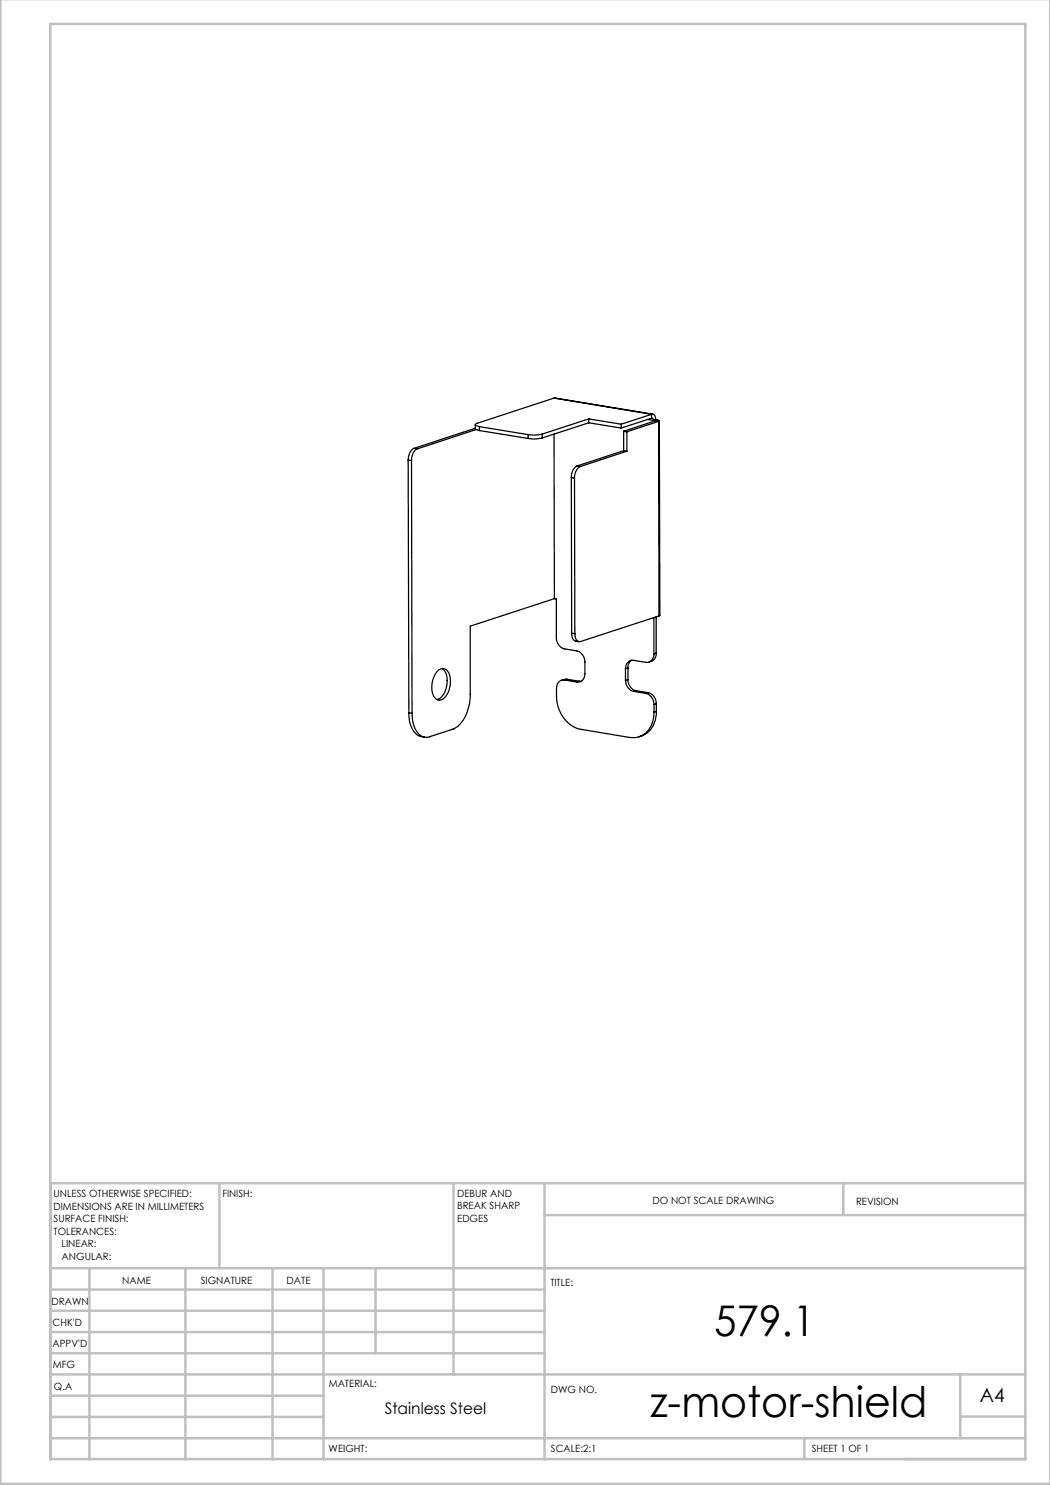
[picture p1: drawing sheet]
<svg xmlns="http://www.w3.org/2000/svg" width="210mm" height="297mm" viewBox="0 0 210 297" stroke-linecap="round" stroke-linejoin="round" font-family="sans-serif">
<g fill="none" stroke="#c0c0c0" stroke-width=".5">
<path d="M.1 -.1v296.9h209.9v-296.9M10.1 4.8h195v287h-195zM43.9 236.6v17M90.7 236.6v38.3M108.9 236.6v55.3M168.7 236.6v6.3M205.1 236.6h-195v55.3M10.1 253.6h195M10.1 257.9h98.8M17.9 253.6v38.3M37.1 253.6v38.3M54.5 253.6v38.3"/>
<path d="M64.7 253.6v38.3M75.1 253.6v17M108.9 243h96.2M10.1 270.6h98.8M10.1 266.4h98.8M10.1 262.1h98.8M10.1 279.1h54.6M10.1 274.9h195M192.1 274.8v12.7M10.1 287.7h195M10.1 283.4h54.6M160.9 287.5v4.3"/>
<path d="M192.1 283.3h13"/>
</g>
<g fill="none" stroke="#000" stroke-width=".25">
<path d="M110.8 79.6l-15.7 5.2v.3l.8 .2M110.8 79.6l19.8 3.2M110.8 79.6l19.5 3.3M81.6 92l.7 .1M81.6 92l.2 50.6M82.3 92.1l.1 50.6M82.8 89.7a2.47 2.47 0 0 0-1.2 2.3M82.8 89.7l.7 .1M83.5 89.8a2.31 2.31 0 0 0-1.2 2.3M95 84.9l.1 .9 .8 .3M95 85.7l-12.2 4M95.2 85.9l-11.7 3.9"/>
<path d="M95.9 85.3l9.7 1.6M95.9 85.3v.8M95.9 86.1l9.7 1.6M105.6 86.9v.8M108.4 86.8l-1.4 .2-1.4-.1M108.4 87.6l-1.4 .2-1.4-.1M108.4 86.8v.8M110.8 86.8l.1 32.9M114.3 95.5l.6 .1M114.3 95.5v31.1M114.9 95.6l.1 31.1M115.4 93.2a2.38 2.38 0 0 0-1.1 2.3"/>
<path d="M115.4 93.2l.7 .1M116.1 93.3a2.47 2.47 0 0 0-1.2 2.3M117.8 83.8l6.4 1M117.8 83.8l-9.4 3M117.8 83.8v.8M117.8 84.6l-9.4 3M117.8 84.6l6.4 1M124.2 84.8v.8M124.7 90.1l.7 .1M124.7 90.1l-9.3 3.1M124.7 86.3l.7 .1M124.7 86.3v3.8"/>
<path d="M125.4 90.2l-9.3 3.1M125.4 86.4v3.8M129.5 83.9l1.6 .3M130.3 82.9a.81 .81 0 0 1 .8 1.1M130.3 83.6a.34 .34 0 0 1 .4 .5M130.3 82.9l-6.1 1.9M130.3 82.9v.7M130.3 83.6l-6.1 2M130.7 84.1h.1M131.1 84.2l.6 .1M131.1 84.2l-6.4 2.1M131.1 84h.1"/>
<path d="M131.1 84l-.4 .1M131.1 84h.5M131.6 84l.3 .1-.2 .2M131.6 84l-.5 .2M131.7 84.3l-6.3 2.1M131.7 84.3l.1 38.9M131.9 84.2l.1 38.9-.2 .1M110.9 119.7l-16.8 5.5v13.6a8.3 8.3 0 0 1-2.8 6.6l-.7 .4-4.7 1.6a2.5 2.5 0 0 1-3-2l-.4-1.5-.1-1.2M110.9 119.7l.4 .1v7.8a2.27 2.27 0 0 0 1.6 2.2l2.5 .4a2.26 2.26 0 0 1 1.6 2.2v2.3a1.52 1.52 0 0 1-1.6 1.7M87.5 134.2a1.36 1.36 0 0 1 1.5-.4 1.36 1.36 0 0 1 .9 1.2 4.4 4.4 0 0 1-1.6 4.9 1.44 1.44 0 0 1-1.8-1.4 5.1 5.1 0 0 1 1-4.3zM88.4 133.7a3.8 3.8 0 0 1 .6 4.6l-.8 1.2-.8 .4M112.9 136a1.46 1.46 0 0 0-1.6 1.7 7.6 7.6 0 0 0 3.4 7.6l1.5 .6 9.7 1.6a4.3 4.3 0 0 0 4.9-4.5v-.6"/>
<path d="M112.9 136l2.5 .4M113.4 135.9l-1.1 .2M113.4 135.9l-.5 .1M113.4 135.9l2.4 .3M114.3 126.6a1.38 1.38 0 0 0 1.5 1.7M114.3 126.6l.7 .1M115.8 136.2l.4 .1M115.8 136.2l-.4 .2M125.1 136.1a2.2 2.2 0 0 0 1.7 2.2M125.1 133.7v2.4M125.6 135.9a2.3 2.3 0 0 0 1.6 2.2M125.6 133.6l-.5 .1"/>
<path d="M125.6 135.9l-.5 .2M125.6 133.6v2.3M126.4 132l-.5 .4-.2 .5-.1 .7M126.8 138.3l2.4 .4M127.2 138.1l-.4 .2M127.2 138.1l2.4 .4M129.2 138.7a2.26 2.26 0 0 1 1.6 2.2M129.6 138.5a2.16 2.16 0 0 1 1.7 2.3M129.6 138.5l-.4 .2M130.8 130.8a1.47 1.47 0 0 1-1.6 1.7l-2.5-.4a1.49 1.49 0 0 0-1.6 1.6M130.8 123.5v7.3M131.2 130.6a1.64 1.64 0 0 1-1.4 1.8"/>
<path d="M131.2 130.6l-.4 .2M131.2 123.4v7.2M131.8 123.2l-15.7 5.1a1.04 1.04 0 0 1-1.1-1.2v-.4M81.8 142.6a5 5 0 0 0 2.1 4.6l1 .2M81.8 142.6l.6 .1M130.8 140.9v1.5M131.3 142.3a4.8 4.8 0 0 1-3.5 5.1M131.3 140.8v1.5M131.3 140.8l-.5 .1M131.3 142.3l-.5 .1"/>
</g>
<g font-size="8.5">
<text x="142.8" y="267.2">579.1</text>
<text x="130" y="283.5">z-motor-shield</text>
</g>
<text font-size="3.9" x="196" y="280.4">A4</text>
<text font-size="3.2" x="76.9" y="282.8">Stainless Steel</text>
<g font-size="2">
<text x="10.7" y="239.5">UNLESS OTHERWISE SPECIFIED:</text>
<text x="44.5" y="239.5">FINISH:</text>
<text x="91.4" y="239.4">DEBUR AND</text>
<text x="10.7" y="242">DIMENSIONS ARE IN MILLIMETERS</text>
<text x="10.7" y="244.5">SURFACE FINISH:</text>
<text x="91.4" y="241.9">BREAK SHARP</text>
<text x="91.4" y="244.4">EDGES</text>
<text x="130.5" y="240.8">DO NOT SCALE DRAWING</text>
<text x="171.2" y="241">REVISION</text>
<text x="10.7" y="247">TOLERANCES:</text>
<text x="12.3" y="249.5">LINEAR:</text>
<text x="12.3" y="252">ANGULAR:</text>
<text x="24.4" y="256.9">NAME</text>
<text x="40.1" y="256.8">SIGNATURE</text>
<text x="57.3" y="256.8">DATE</text>
<text x="110.1" y="257.1">TITLE:</text>
<text x="10.3" y="260.9">DRAWN</text>
<text x="10.5" y="269.3">APPV'D</text>
<text x="10.5" y="265.2">CHK'D</text>
<text x="10.6" y="273.6">MFG</text>
<text x="10.8" y="278">Q.A</text>
<text x="65.8" y="277.4">MATERIAL:</text>
<text x="110.2" y="278.5">DWG NO.</text>
<text x="65.7" y="290.4">WEIGHT:</text>
<text x="110.2" y="290.5">SCALE:2:1</text>
<text x="162.4" y="290.4">SHEET 1 OF 1</text>
</g>
</svg>
